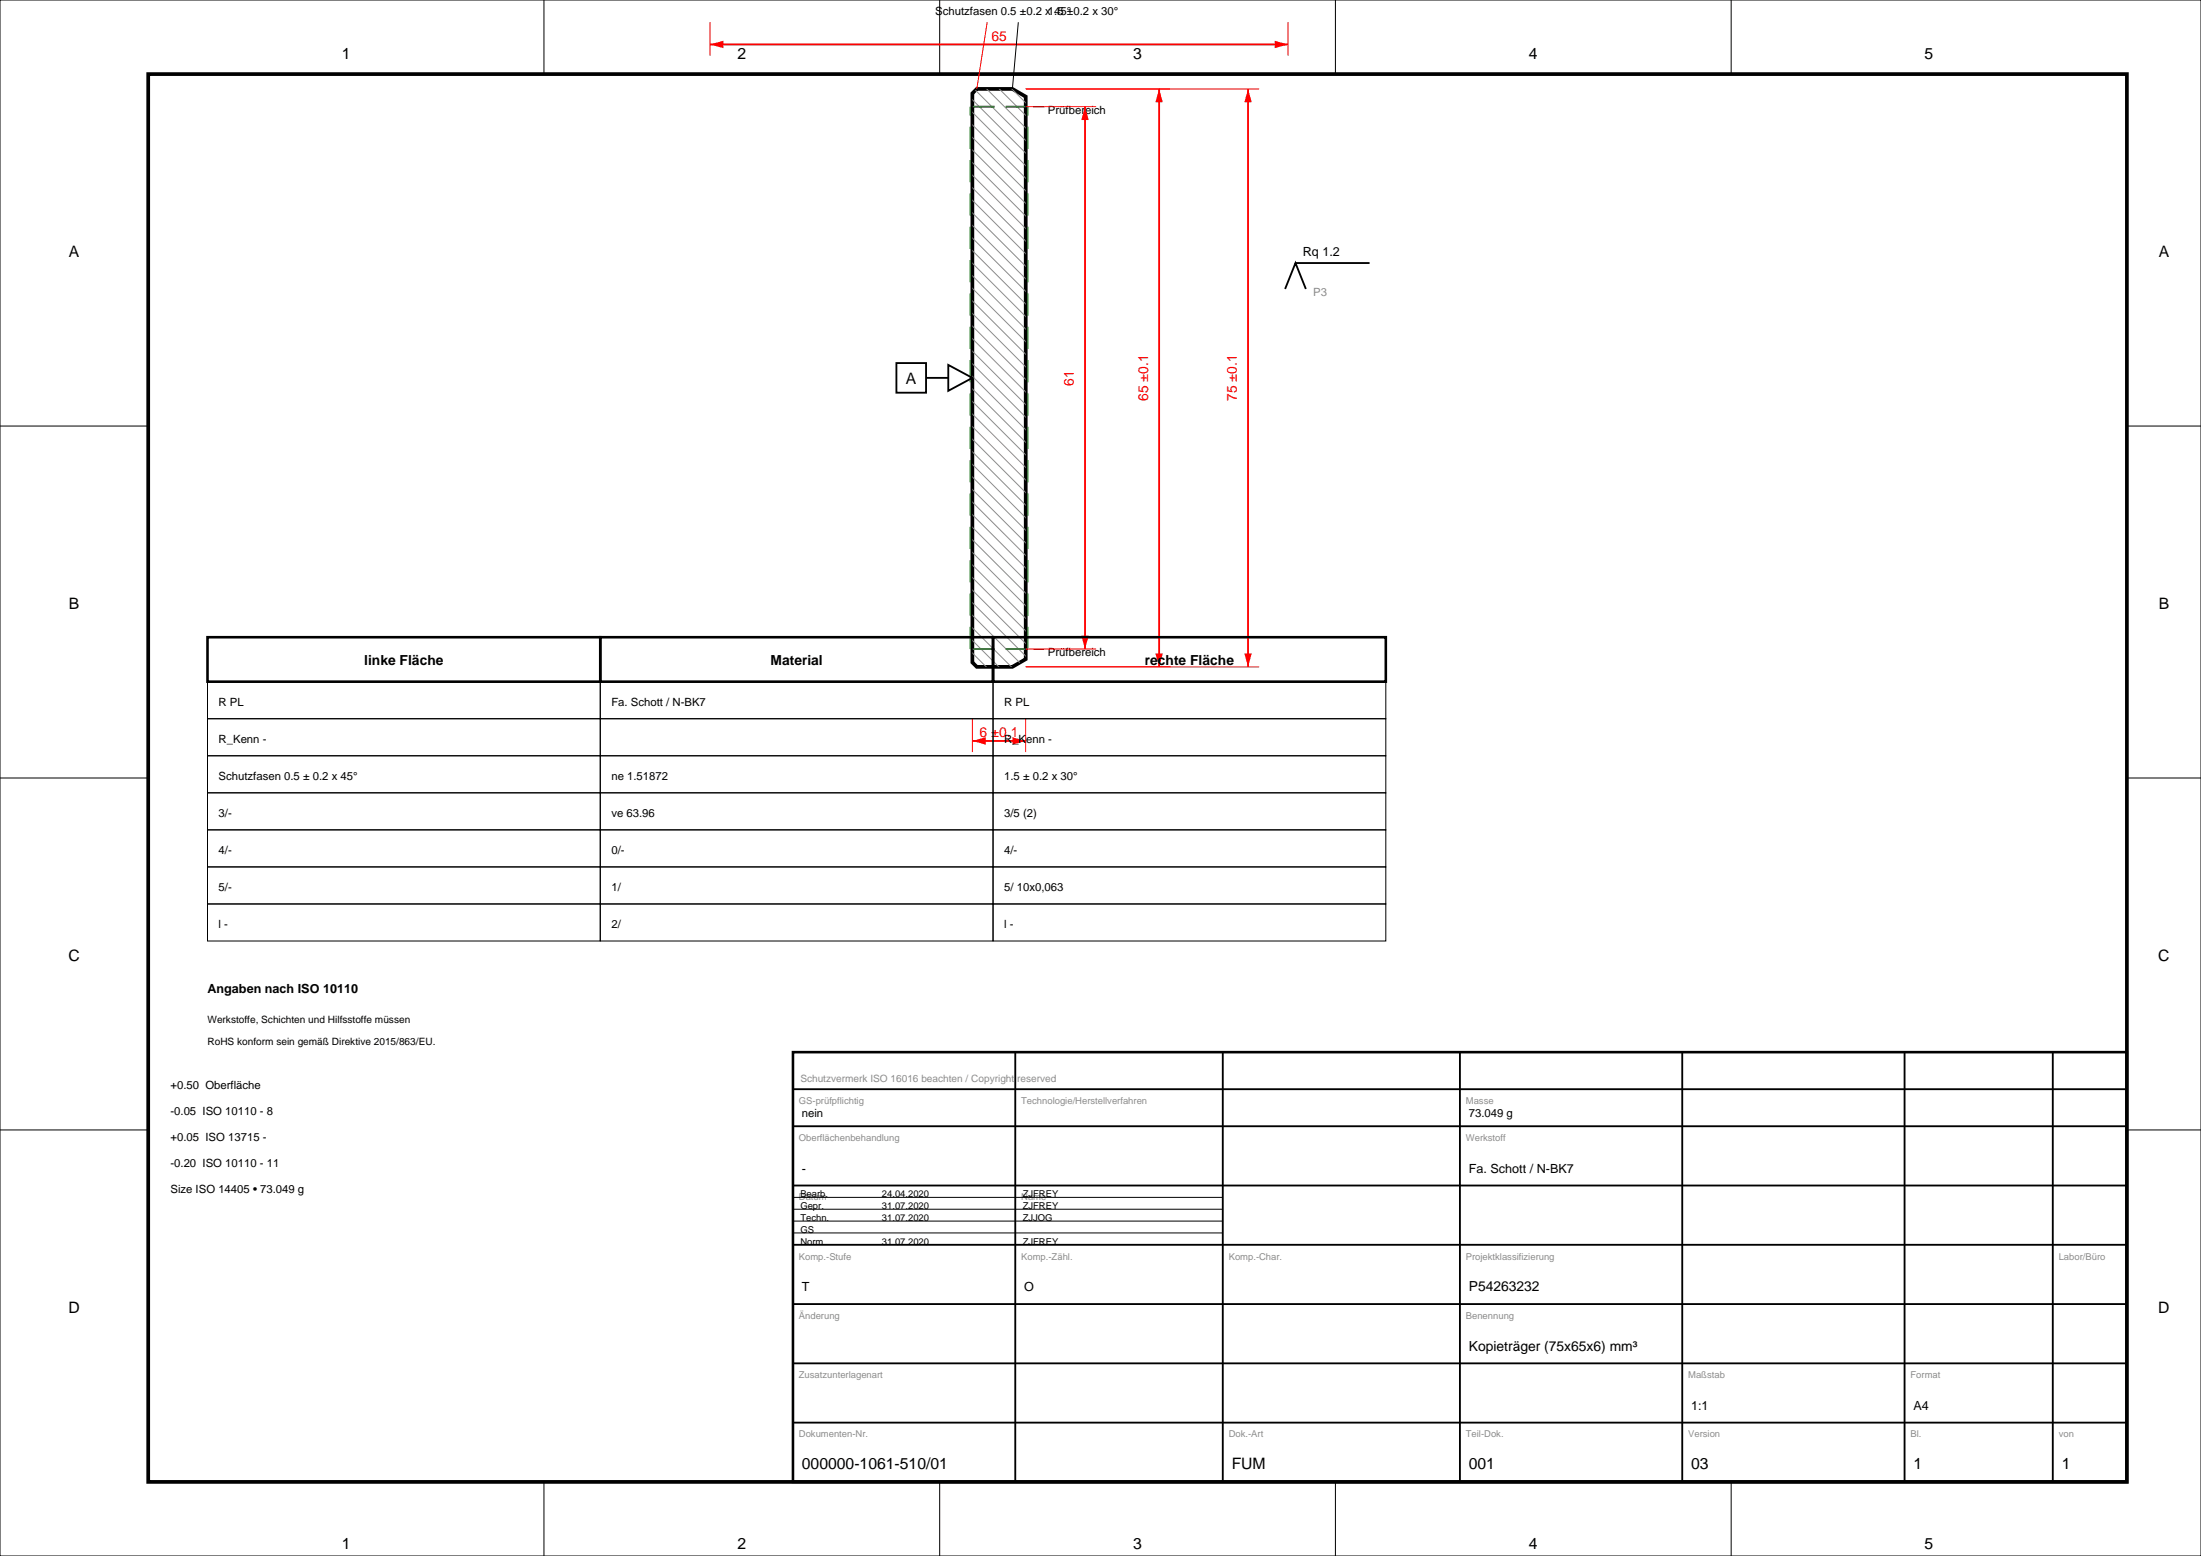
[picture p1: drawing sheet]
<svg xmlns="http://www.w3.org/2000/svg" width="297mm" height="210mm" viewBox="0 0 297 210" stroke-linecap="round" stroke-linejoin="round" font-family="sans-serif">
<g fill="none" stroke="#000" stroke-width=".13">
<path d="M0 0h297v210h-297zM73.4 0v10M126.8 0v10M139.4 14.4h1.5M180.2 0v10M233.6 0v10M0 57.5h20M287 57.5h10M139.4 87.6h1.5M0 105h20M287 105h10M0 152.5h20"/>
<path d="M287 152.5h10M107 161.6h58M107 163.2h58M107 164.8h58M107 166.4h58M73.4 200v10M126.8 200v10M180.2 200v10M233.6 200v10"/>
</g>
<path d="M20 10h267v190h-267zM131.8 12h4.8l1.8 1v76l-1.8 1h-4.8l-.6-.6v-76.8z" fill="none" stroke="#000" stroke-width=".5"/>
<path d="M107 142h180v58h-180z" fill="none" stroke="#000" stroke-width=".35"/>
<g fill="none" stroke="#000" stroke-width=".25">
<path d="M121 49h4v4h-4zM125 51h3M128 49.2l3.2 1.8-3.2 1.8zM107 160h180M107 152h180M107 147h180M137 142v58M165 142v58M197 142v58M227 142v58M257 142v58M277 142v58"/>
<path d="M107 176h180M107 168h180M107 192h180M107 184h180"/>
</g>
<g fill="none" stroke="#8c8c8c" stroke-width=".13">
<path d="M131.2 18.5l7.3 7.3M131.2 16.8l7.3 7.3M131.2 15.1l7.3 7.3M131.2 13.4l7.3 7.3M131.4 11.9l7.1 7.1M133.1 11.9l5.4 5.4M134.8 11.9l3.7 3.7M136.5 11.9l2 2M138.2 11.9l.3 .3M131.2 38.9l7.3 7.3M131.2 37.2l7.3 7.3M131.2 35.5l7.3 7.3"/>
<path d="M131.2 33.8l7.3 7.3M131.2 32.1l7.3 7.3M131.2 30.4l7.3 7.3M131.2 28.7l7.3 7.3M131.2 27l7.3 7.3M131.2 25.3l7.3 7.3M131.2 23.6l7.3 7.3M131.2 21.9l7.3 7.3M131.2 20.2l7.3 7.3M131.2 59.2l7.3 7.3M131.2 57.5l7.3 7.3M131.2 55.8l7.3 7.3"/>
<path d="M131.2 54.1l7.3 7.3M131.2 52.4l7.3 7.3M131.2 50.7l7.3 7.3M131.2 49l7.3 7.3M131.2 47.4l7.3 7.2M131.2 45.7l7.3 7.3M131.2 44l7.3 7.3M131.2 42.3l7.3 7.3M131.2 40.6l7.3 7.3M131.2 79.6l7.3 7.3M131.2 77.9l7.3 7.3M131.2 76.2l7.3 7.3"/>
<path d="M131.2 74.5l7.3 7.3M131.2 72.8l7.3 7.3M131.2 71.1l7.3 7.3M131.2 69.4l7.3 7.3M131.2 67.7l7.3 7.3M131.2 66l7.3 7.3M131.2 64.3l7.3 7.3M131.2 62.6l7.3 7.3M131.2 60.9l7.3 7.3M131.2 89.8l.2 .2M131.2 88.1l1.9 1.9M131.2 86.4l3.6 3.6"/>
<path d="M131.2 84.7l5.3 5.3M131.2 83l7 7M131.2 81.3l7.3 7.3"/>
</g>
<path d="M131.2 14.4h7.2M131.2 87.6h7.2" fill="none" stroke="#008000" stroke-width=".25" stroke-dasharray="3 1.5" stroke-linecap="butt"/>
<path d="M130.9 87.6v-73.2M138.7 87.6v-73.2" fill="none" stroke="#008000" stroke-width=".13" stroke-dasharray="3 1.5" stroke-linecap="butt"/>
<path d="M131.2 97v4.5M138.4 97v4.5" fill="none" stroke="#f00" stroke-width=".13"/>
<path d="M131.2 100h7.2" fill="none" stroke="#f00" stroke-width=".25"/>
<g fill="#f00">
<path d="M131.2 100l1.8-.5v1z"/>
<path d="M136.6 99.5l1.8 .5-1.8 .5z"/>
</g>
<path d="M138.4 12h19.5M138.4 90h19.5" fill="none" stroke="#f00" stroke-width=".13"/>
<path d="M156.4 12v78" fill="none" stroke="#f00" stroke-width=".25"/>
<g fill="#f00">
<path d="M155.9 88.2h1l-.5 1.8z"/>
<path d="M156.4 12l.5 1.8h-1z"/>
</g>
<path d="M138.4 12h31.5M138.4 90h31.5" fill="none" stroke="#f00" stroke-width=".13"/>
<path d="M168.4 12v78" fill="none" stroke="#f00" stroke-width=".25"/>
<g fill="#f00">
<path d="M167.9 88.2h1l-.5 1.8z"/>
<path d="M168.4 12l.5 1.8h-1z"/>
</g>
<path d="M138.4 14.4h9.5M138.4 87.6h9.5" fill="none" stroke="#f00" stroke-width=".13"/>
<path d="M146.4 14.4v73.2" fill="none" stroke="#f00" stroke-width=".25"/>
<g fill="#f00">
<path d="M145.9 85.8h1l-.5 1.8z"/>
<path d="M146.4 14.4l.5 1.8h-1z"/>
</g>
<path d="M95.8 3v4.5M173.8 3v4.5" fill="none" stroke="#f00" stroke-width=".13"/>
<path d="M95.8 6h78" fill="none" stroke="#f00" stroke-width=".25"/>
<g fill="#f00">
<path d="M95.8 6l1.8-.5v1z"/>
<path d="M172 5.5l1.8 .5-1.8 .5z"/>
</g>
<path d="M133.2 3l-1.4 9" fill="none" stroke="#f00" stroke-width=".13"/>
<g fill="none" stroke="#000" stroke-width=".13">
<path d="M137.4 3l-.8 9M28 92h53v5h-53zM28 97h53v5h-53zM81 92h53v5h-53zM81 97h53v5h-53zM134 92h53v5h-53zM134 97h53v5h-53zM28 102h53v5h-53zM28 107h53v5h-53zM28 112h53v5h-53zM28 117h53v5h-53zM81 102h53v5h-53z"/>
<path d="M81 107h53v5h-53zM81 112h53v5h-53zM81 117h53v5h-53zM134 102h53v5h-53zM134 107h53v5h-53zM134 112h53v5h-53zM134 117h53v5h-53zM28 122h53v5h-53zM81 122h53v5h-53zM134 122h53v5h-53z"/>
</g>
<path d="M28 86h53v6h-53zM81 86h53v6h-53zM134 86h53v6h-53z" fill="none" stroke="#000" stroke-width=".35"/>
<path d="M173.4 39l1.4-3.5 1.4 3.5M174.8 35.5h10" fill="none" stroke="#000" stroke-width=".25"/>
<g font-size="2.1">
<text x="46.1" y="8">1</text>
<text x="99.5" y="8">2</text>
<text x="152.9" y="8">3</text>
<text x="206.3" y="8">4</text>
<text x="259.7" y="8">5</text>
<text x="9.3" y="34.7">A</text>
<text x="291.3" y="34.7">A</text>
<text x="122.3" y="51.8">A</text>
<text x="9.3" y="82.2">B</text>
<text x="291.3" y="82.2">B</text>
<text x="9.2" y="129.7">C</text>
<text x="291.2" y="129.7">C</text>
<text x="9.2" y="177.2">D</text>
<text x="291.2" y="177.2">D</text>
<text x="108.2" y="198.3">000000-1061-510/01</text>
<text x="166.2" y="198.3">FUM</text>
<text x="198.2" y="198.3">001</text>
<text x="228.2" y="198.3">03</text>
<text x="258.2" y="198.3">1</text>
<text x="278.2" y="198.3">1</text>
<text x="46.1" y="209">1</text>
<text x="99.5" y="209">2</text>
<text x="152.9" y="209">3</text>
<text x="206.3" y="209">4</text>
<text x="259.7" y="209">5</text>
</g>
<g font-size="1.9" fill="#f00">
<text x="133.8" y="5.5">65</text>
<text x="144.9" y="52" transform="rotate(-90 144.9 52)">61</text>
<text x="154.9" y="54.1" transform="rotate(-90 154.9 54.1)">65 ±0.1</text>
<text x="166.9" y="54.1" transform="rotate(-90 166.9 54.1)">75 ±0.1</text>
<text x="132.2" y="99.5">6 ±0.1</text>
</g>
<g font-size="1.9">
<text x="49.1" y="89.8">linke Fläche</text>
<text x="104" y="89.8">Material</text>
<text x="154.5" y="89.8">rechte Fläche</text>
<text x="198.2" y="174.3">P54263232</text>
<text x="198.2" y="182.3">Kopieträger (75x65x6) mm³</text>
</g>
<g font-size="1.7">
<text x="175.8" y="34.5">Rq 1.2</text>
<text x="28" y="134">Angaben nach ISO 10110</text>
<text x="108.2" y="158.3">-</text>
<text x="198.2" y="158.3">Fa. Schott / N-BK7</text>
<text x="108.2" y="174.3">T</text>
<text x="138.2" y="174.3">O</text>
<text x="228.2" y="190.3">1:1</text>
<text x="258.2" y="190.3">A4</text>
</g>
<g font-size="1.5">
<text x="126.2" y="2">Schutzfasen 0.5 ±0.2 x 45°</text>
<text x="141.4" y="2">1.5 ±0.2 x 30°</text>
<text x="141.4" y="15.4">Prüfbereich</text>
<text x="141.4" y="88.6">Prüfbereich</text>
<text x="29.5" y="95.3">R PL</text>
<text x="82.5" y="95.3">Fa. Schott / N-BK7</text>
<text x="135.5" y="95.3">R PL</text>
<text x="29.5" y="100.3">R_Kenn -</text>
<text x="135.5" y="100.3">R_Kenn -</text>
<text x="29.5" y="105.3">Schutzfasen 0.5 ± 0.2 x 45°</text>
<text x="82.5" y="105.3">ne 1.51872</text>
<text x="135.5" y="105.3">1.5 ± 0.2 x 30°</text>
<text x="29.5" y="110.3">3/-</text>
<text x="82.5" y="110.3">ve 63.96</text>
<text x="135.5" y="110.3">3/5 (2)</text>
<text x="29.5" y="115.3">4/-</text>
<text x="82.5" y="115.3">0/-</text>
<text x="135.5" y="115.3">4/-</text>
<text x="29.5" y="120.3">5/-</text>
<text x="29.5" y="125.3">l -</text>
<text x="82.5" y="120.3">1/</text>
<text x="82.5" y="125.3">2/</text>
<text x="135.5" y="120.3">5/ 10x0,063</text>
<text x="135.5" y="125.3">l -</text>
<text x="23" y="147">+0.50 Oberfläche</text>
<text x="23" y="150.5">-0.05 ISO 10110 - 8</text>
<text x="23" y="154">+0.05 ISO 13715 -</text>
<text x="108.2" y="150.8">nein</text>
<text x="198.2" y="150.8">73.049 g</text>
<text x="23" y="157.5">-0.20 ISO 10110 - 11</text>
<text x="23" y="161">Size ISO 14405 • 73.049 g</text>
</g>
<text font-size="1.5" fill="#8c8c8c" x="177.2" y="40">P3</text>
<g font-size="1.4">
<text x="28" y="138">Werkstoffe, Schichten und Hilfsstoffe müssen</text>
<text x="28" y="141">RoHS konform sein gemäß Direktive 2015/863/EU.</text>
</g>
<text font-size="1.4" fill="#8c8c8c" x="108" y="146">Schutzvermerk ISO 16016 beachten / Copyright reserved</text>
<g font-size="1.3" fill="#8c8c8c">
<text x="107.8" y="149">GS-prüfpflichtig</text>
<text x="137.8" y="149">Technologie/Herstellverfahren</text>
<text x="197.8" y="149">Masse</text>
<text x="107.8" y="154">Oberflächenbehandlung</text>
<text x="197.8" y="154">Werkstoff</text>
<text x="107.8" y="162">Datum</text>
<text x="137.8" y="162">Name</text>
<text x="107.8" y="170">Komp.-Stufe</text>
<text x="137.8" y="170">Komp.-Zähl.</text>
<text x="165.8" y="170">Komp.-Char.</text>
<text x="197.8" y="170">Projektklassifizierung</text>
<text x="277.8" y="170">Labor/Büro</text>
<text x="107.8" y="178">Änderung</text>
<text x="197.8" y="178">Benennung</text>
<text x="107.8" y="186">Zusatzunterlagenart</text>
<text x="227.8" y="186">Maßstab</text>
<text x="257.8" y="186">Format</text>
<text x="107.8" y="194">Dokumenten-Nr.</text>
<text x="165.8" y="194">Dok.-Art</text>
<text x="197.8" y="194">Teil-Dok.</text>
<text x="227.8" y="194">Version</text>
<text x="257.8" y="194">Bl.</text>
<text x="277.8" y="194">von</text>
</g>
<g font-size="1.3">
<text x="108" y="161.6">Bearb.</text>
<text x="119" y="161.6">24.04.2020</text>
<text x="138" y="161.6">ZJFREY</text>
<text x="108" y="163.2">Gepr.</text>
<text x="108" y="164.8">Techn.</text>
<text x="108" y="166.4">GS</text>
<text x="119" y="163.2">31.07.2020</text>
<text x="119" y="164.8">31.07.2020</text>
<text x="138" y="163.2">ZJFREY</text>
<text x="138" y="164.8">ZJJOG</text>
<text x="108" y="168">Norm</text>
<text x="119" y="168">31.07.2020</text>
<text x="138" y="168">ZJFREY</text>
</g>
</svg>
